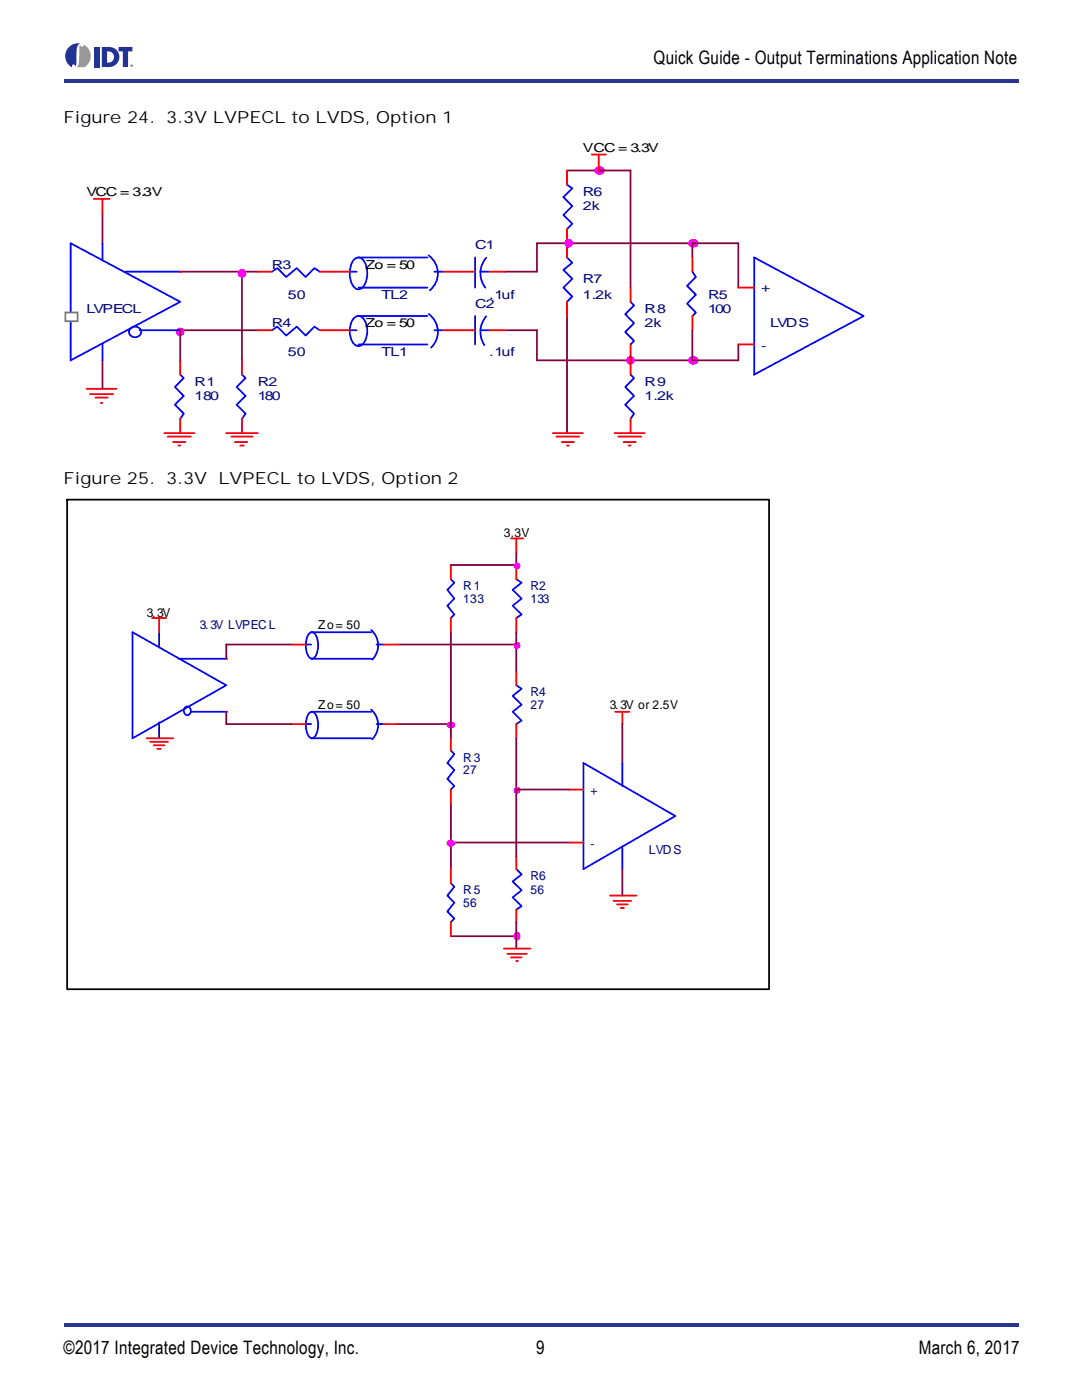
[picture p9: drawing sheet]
<svg xmlns="http://www.w3.org/2000/svg" width="216mm" height="279mm" viewBox="0 0 216 279" stroke-linecap="round" stroke-linejoin="round" font-family="sans-serif">
<g fill="#273691">
<path d="M12.7 264h190.5v.7h-190.5z"/>
<path d="M12.7 15.9h190.5v.7h-190.5z"/>
</g>
<path d="M12.9 8.5h13.7v4.9h-13.7z" fill="#fff"/>
<g fill="#223392">
<path d="M18.8 9.4h1v4h-1z"/>
<path d="M23.7 9.4h2.7v.9h-.8v3.1h-1.1v-3.1h-.8z"/>
<path d="M14 9.2a2.54 2.54 0 0 1 2-.5 2.1 2.1 0 0 0-.7 2.2v.4a2.66 2.66 0 0 1-.3 1.9 .33 .33 0 0 0-.4-.3 .33 .33 0 0 0-.2 .5 2.47 2.47 0 0 1-.4-4.2z"/>
<path d="M21.4 10.3a1.15 1.15 0 0 1 1.3 1.1 1.15 1.15 0 0 1-1.3 1.1zM20.3 9.4v4a2.95 2.95 0 0 0 3.2-1 2 2 0 0 0-1.7-3z"/>
</g>
<path d="M15.9 9h.1a.33 .33 0 0 0 .4 .3 .33 .33 0 0 0 .3-.4 2.56 2.56 0 0 1 .1 4.5h-1.6l.3-.3 .2-.5z" fill="#949ca2"/>
<path d="M26 13.1a.27 .27 0 0 1 .5 0 .27 .27 0 0 1-.5 0zM26.1 13.1a.21 .21 0 0 0 .4 0 .21 .21 0 0 0-.4 0zM26.2 13h.2v.2l-.2-.1v.1z" fill="#223392"/>
<path d="M12.7 26.6h161.4v63.7h-161.4z" fill="#fff"/>
<path d="M113.1 34h12.7v23.4M20.4 42.5v6M36 54.2h15.5M48.3 54.2v17.7M100.8 54.2h6.3v-5.7h40.2v8.9M138.2 48.5v2.9M20.4 71.9v5.7M51.5 65.9h-15.5v6M100.8 65.9h6.3v6h40.2v-3.2M113.1 63.1v23.3M138.2 65.9v6" fill="none" stroke="#800040" stroke-width=".35"/>
<g fill="#f0f" stroke="#f0f" stroke-width=".35">
<path d="M137.7 71.4a.79 .79 0 0 1 1.1-.1 .79 .79 0 0 1 .1 1.1 .79 .79 0 0 1-1.1 .1 .79 .79 0 0 1-.1-1.1z"/>
<path d="M137.7 48a.79 .79 0 0 1 1.1-.1 .79 .79 0 0 1 .1 1.1 .79 .79 0 0 1-1.1 .2 .79 .79 0 0 1-.1-1.2z"/>
<path d="M119 33.5a.79 .79 0 0 1 1.1-.1 .79 .79 0 0 1 .1 1.1 .79 .79 0 0 1-1.1 .1 .79 .79 0 0 1-.1-1.1z"/>
<circle cx="35.9" cy="66.2" r=".7"/>
<circle cx="125.8" cy="71.9" r=".69"/>
<circle cx="48.3" cy="54.6" r=".7"/>
<circle cx="113.5" cy="48.5" r=".7"/>
</g>
<g fill="none" stroke="#00f" stroke-width=".35">
<path d="M113.1 36.9l1.1 .7-1.8 1.7 1.8 1.8-1.8 1.8 1.8 1.8-1.1 1M14.1 48.5l21.9 11.7-21.9 11.7zM20.4 48.5v3.2M25 54.2h11M54.3 54.2l1-.7 1.8 1.8 2.1-1.8 1.8 1.8 1.7-1.8 1.1 .7M69.8 54.2h1.4M70.8 51.7a1.33 1.33 0 0 1 2.1 .9 4.7 4.7 0 0 1-.6 4.8 1.32 1.32 0 0 1-2.1-.9 4.8 4.8 0 0 1 .6-4.8zM71.5 51.4h13.8M71.5 57.4h13.8M85.6 51a4.4 4.4 0 0 1 .2 6.9M86.7 54.2h1.8M94.8 51.4v6"/>
<path d="M95.9 54.2h1.7M97 51.4a4.7 4.7 0 0 0-.2 6M113.1 51.4l1.1 1-1.8 1.5 1.8 1.7-1.8 1.8 1.8 1.8-1.1 1M138.2 54.2l.7 1.1-1.8 1.8 1.8 1.7-1.8 1.8 1.8 1.8-.7 .7M150.5 51.4l21.8 11.7-21.8 11.7zM20.4 68.7v3.2M26 65.6a1.17 1.17 0 0 1 1.5-.3 1.17 1.17 0 0 1 .4 1.6 1.17 1.17 0 0 1-1.5 .3 1.17 1.17 0 0 1-.4-1.6zM27.9 65.9h8.1M36 74.8l.7 .7-1.8 1.7 1.8 1.8-1.8 1.8 1.8 1.7-.7 1.1M48.3 74.8l.7 .7-1.8 1.7 1.8 1.8-1.8 1.8 1.8 1.7-.7 1.1M54.3 65.9l1-.7 1.8 1.8 2.1-1.8 1.8 1.8 1.7-1.8 1.1 .7M69.8 65.9h1.4"/>
<path d="M70.8 63.4a1.35 1.35 0 0 1 2.1 .8 4.3 4.3 0 0 1-.6 4.6 1.34 1.34 0 0 1-2.1-.9 4.3 4.3 0 0 1 .6-4.5zM71.5 63.1h13.8M71.5 68.7h13.8M85.6 62.7a4.4 4.4 0 0 1 .4 6.7M86.7 65.9h1.8M94.8 63.1v5.6M95.9 65.9h1.7M97 63.1a4.8 4.8 0 0 0-.4 5.8M125.8 74.8l.7 .7-1.7 1.7 1.7 1.8-1.7 1.8 1.7 1.7-.7 1.1M125.8 60.2l.7 .8-1.7 1.7 1.7 1.8-1.7 1.8 1.7 1.7-.7 .7"/>
</g>
<g fill="none" stroke="#f00" stroke-width=".35">
<path d="M18.7 39.7h3.2M20.4 39.7v2.8M113.1 34v2.9M51.5 54.2h2.8M63.8 54.2h6M88.5 54.2h6.3M97.6 54.2h3.2M113.1 45.7v5.7M125.8 57.4v2.8M138.2 51.4v2.8M147.3 57.4h3.2M17.3 77.6h6"/>
<path d="M18 78.6h4.6M19 79.3h2.5M36 71.9v2.9M48.3 71.9v2.9M51.5 65.9h2.8M63.8 65.9h6M88.5 65.9h6.3M97.6 65.9h3.2M113.1 60.2v2.9M125.8 68.7v6.1M138.2 63.1v2.8M147.3 68.7h3.2"/>
<path d="M20.1 80.4h.3M32.8 86.4h6M33.5 87.1h4.6M34.5 88.2h2.5M35.6 88.9h.4M36 83.6v2.8M45.1 86.4h6.4M46.2 87.1h4.2M46.9 88.2h2.4M47.9 88.9h.7M48.3 83.6v2.8M110.3 86.4h6"/>
<path d="M111 87.1h4.6M112.1 88.2h2.4M113.1 88.9h.4M122.6 86.4h6M123.4 87.1h4.5M124.4 88.2h2.5M125.5 88.9h.3M125.8 83.6v2.8"/>
</g>
<g fill="#f00">
<circle cx="36" cy="54.2" r=".18"/>
<circle cx="36" cy="65.9" r=".18"/>
<circle cx="14.1" cy="63.1" r=".18"/>
</g>
<path d="M13 62.4h2.5v1.7h-2.5z" fill="#fff" stroke="#808080" stroke-width=".35"/>
<path d="M118.1 30.9h2.8M119.5 30.9v3.1" fill="none" stroke="#f00" stroke-width=".35"/>
<path d="M12.7 98.3h142.2v100.5h-142.2z" fill="#fff"/>
<path d="M26.4 126.2l18.7 10.6-18.7 10.5zM31.7 126.2v2.8M35.6 131.5h9.5M31.7 144.2v3.1M36.9 141.2a.79 .79 0 0 1 1.1 .2 .79 .79 0 0 1-.1 1.1 .79 .79 0 0 1-1.1-.1 .79 .79 0 0 1 .1-1.2zM38.1 142h7" fill="none" stroke="#00f" stroke-width=".35"/>
<g fill="#f00">
<circle cx="45.1" cy="131.5" r=".18"/>
<circle cx="45.1" cy="142" r=".18"/>
</g>
<g fill="none" stroke="#800040" stroke-width=".35">
<path d="M103 110.3v2.5h-13M58.2 128.6h-13.1v2.9M79.4 128.6h23.6M90 126.2v21.1M103 126.2v7.7M45.1 142v2.5h13.1M79.4 144.5h10.6M103 147.3v23.7M103 157.6h10.6M124.2 144.5v7.8M90 168.1h23.6M90 160.4v13"/>
<path d="M124.2 173.4v5.3M90 186.8h13M103 184v5.3"/>
</g>
<g fill="none" stroke="#f00" stroke-width=".35">
<path d="M90 112.8v2.8M102 107.5h2.4M103 107.5v2.8M103 112.8v2.8M30.3 123.3h2.8M31.7 123.3v2.9M58.2 128.6h2.8M76.5 128.6h2.9M90 123.3v2.9M103 123.3v2.9M103 133.9v2.9M29.3 147.3h5.3"/>
<path d="M30 148h3.5M30.7 148.7h2.1M31.4 149.5h.7M58.2 144.5h2.8M76.5 144.5h2.9M90 147.3v2.5M90 157.6v2.8M103 144.5v2.8M113.6 157.6h2.8M122.8 142h2.8M124.2 142v2.5M90 173.4v2.9"/>
<path d="M103 171v2.4M113.6 168.1h2.8M121.7 178.7h5.3M122.4 179.8h3.5M90 184v2.8M100.5 189.3h5.3M101.2 190.4h3.9M102 191.1h2.1M103 181.5v2.5M103 191.8h.4M123.1 180.5h2.1M123.8 181.2h.7"/>
</g>
<g fill="none" stroke="#00f" stroke-width=".35">
<path d="M90 115.6l.7 .7-1.4 1.4 1.4 1.8-1.4 1.4 1.4 1.7-.7 .7M103 115.6l1.1 .7-1.8 1.4 1.8 1.8-1.8 1.4 1.8 1.7-1.1 .7M61 128.6h1.1M61.6 126.5a.72 .72 0 0 1 1.3 0 4.3 4.3 0 0 1-.3 4.9 .88 .88 0 0 1-1.2-.7 4.8 4.8 0 0 1 .2-4.2zM62.1 126.2h12M62.1 131.5h12M74.1 125.7a4.1 4.1 0 0 1 .2 6M75.1 128.6h1.4M103 136.8l1.1 .7-1.8 1.4 1.8 1.7-1.8 1.4 1.8 1.8-1.1 .7M61 144.5h1.1M61.6 142.4a.72 .72 0 0 1 1.3 0 4.3 4.3 0 0 1-.3 4.8 .88 .88 0 0 1-1.2-.7 4.8 4.8 0 0 1 .2-4.1zM62.1 142h12"/>
<path d="M62.1 147.3h12M74.1 141.6a4.1 4.1 0 0 1 .2 5.9M75.1 144.5h1.4M90 149.8l.7 .7-1.4 1.8 1.4 1.4-1.4 1.7 1.4 1.5-.7 .7M116.4 152.3l18.4 10.6-18.4 10.5zM124.2 152.3v4.6M90 176.3l.7 .7-1.4 1.7 1.4 1.4-1.4 1.8 1.4 1.4-.7 .7M103 173.4l1.1 1.1-1.8 1.4 1.8 1.8-1.8 1.4 1.8 1.7-1.1 .7M124.2 169.2v4.2"/>
</g>
<g fill="#f0f" stroke="#f0f" stroke-width=".35">
<path d="M102.8 186.3a.62 .62 0 0 1 .9 .2 .62 .62 0 0 1-.2 .8 .51 .51 0 0 1-.6 .2 .51 .51 0 0 1-.2-.7z" fill-rule="evenodd"/>
<path d="M89.5 144.3a.61 .61 0 0 1 .8-.1 .61 .61 0 0 1 .1 .8 .61 .61 0 0 1-.8 .2 .61 .61 0 0 1-.1-.9z" fill-rule="evenodd"/>
<path d="M89.5 167.9a.61 .61 0 0 1 .8-.1 .61 .61 0 0 1 .1 .9 .61 .61 0 0 1-.8 .1 .61 .61 0 0 1-.1-.9z" fill-rule="evenodd"/>
<circle cx="103.2" cy="157.7" r=".52"/>
<circle cx="103.2" cy="112.9" r=".52"/>
<circle cx="103.2" cy="128.8" r=".52"/>
</g>
<path d="M13.4 99.7h140.1v97.7h-140.1z" fill="none" stroke="#000" stroke-width=".35"/>
<g font-size="3.7">
<text x="130.4" y="12.9">Quick Guide - Output Terminations Application Note</text>
<text x="12.7" y="270.3">©2017 Integrated Device Technology, Inc.</text>
<text x="107" y="270.3">9</text>
<text x="183.4" y="270.3">March 6, 2017</text>
</g>
<g font-size="3.3">
<text x="12.7" y="24.6">Figure 24. 3.3V LVPECL to LVDS, Option 1</text>
<text x="12.7" y="96.5">Figure 25. 3.3V LVPECL to LVDS, Option 2</text>
</g>
<g font-size="2.5">
<text x="116.3" y="30.2">VCC = 3.3V</text>
<text x="17.3" y="39.1">VCC = 3.3V</text>
<text x="73" y="53.6">Zo = 50</text>
<text x="73" y="65.3">Zo = 50</text>
<text x="100.5" y="107.2">3.3V</text>
<text x="29.3" y="123.1">3.3V</text>
<text x="63.5" y="125.6">Zo = 50</text>
<text x="63.5" y="141.4">Zo = 50</text>
<text x="121.7" y="141.4">3.3V or 2.5V</text>
</g>
<g font-size="2.5" fill="#000080">
<text x="116.3" y="39.1">R6</text>
<text x="116.3" y="41.9">2k</text>
<text x="54.3" y="53.6">R3</text>
<text x="94.8" y="49.7">C1</text>
<text x="57.4" y="59.6">50</text>
<text x="76.1" y="59.6">TL2</text>
<text x="97.6" y="59.6">.1uf</text>
<text x="116.3" y="56.5">R7</text>
<text x="116.3" y="59.6">1.2k</text>
<text x="141.3" y="59.6">R5</text>
<text x="17.3" y="62.5">LVPECL</text>
<text x="54.3" y="65.3">R4</text>
<text x="94.8" y="61.4">C2</text>
<text x="128.6" y="62.5">R8</text>
<text x="128.6" y="65.3">2k</text>
<text x="141.3" y="62.5">100</text>
<text x="153.6" y="65.3">LVDS</text>
<text x="57.4" y="71">50</text>
<text x="76.1" y="71">TL1</text>
<text x="97.6" y="71">.1uf</text>
<text x="38.8" y="77">R1</text>
<text x="51.5" y="77">R2</text>
<text x="128.6" y="77">R9</text>
<text x="38.8" y="79.8">180</text>
<text x="51.5" y="79.8">180</text>
<text x="128.6" y="79.8">1.2k</text>
<text x="92.4" y="117.8">R1</text>
<text x="105.8" y="117.8">R2</text>
<text x="39.9" y="125.6">3.3V LVPECL</text>
<text x="92.4" y="120.3">133</text>
<text x="105.8" y="120.3">133</text>
<text x="105.8" y="139">R4</text>
<text x="105.8" y="141.4">27</text>
<text x="92.4" y="152">R3</text>
<text x="92.4" y="154.5">27</text>
<text x="129.5" y="170.4">LVDS</text>
<text x="92.4" y="178.5">R5</text>
<text x="105.8" y="175.7">R6</text>
<text x="105.8" y="178.5">56</text>
<text x="92.4" y="181">56</text>
</g>
<g font-size="2.5" fill="#004080">
<text x="151.9" y="58.2">+</text>
<text x="151.9" y="69.9">-</text>
<text x="117.8" y="158.7">+</text>
<text x="117.8" y="169.3">-</text>
</g>
</svg>
